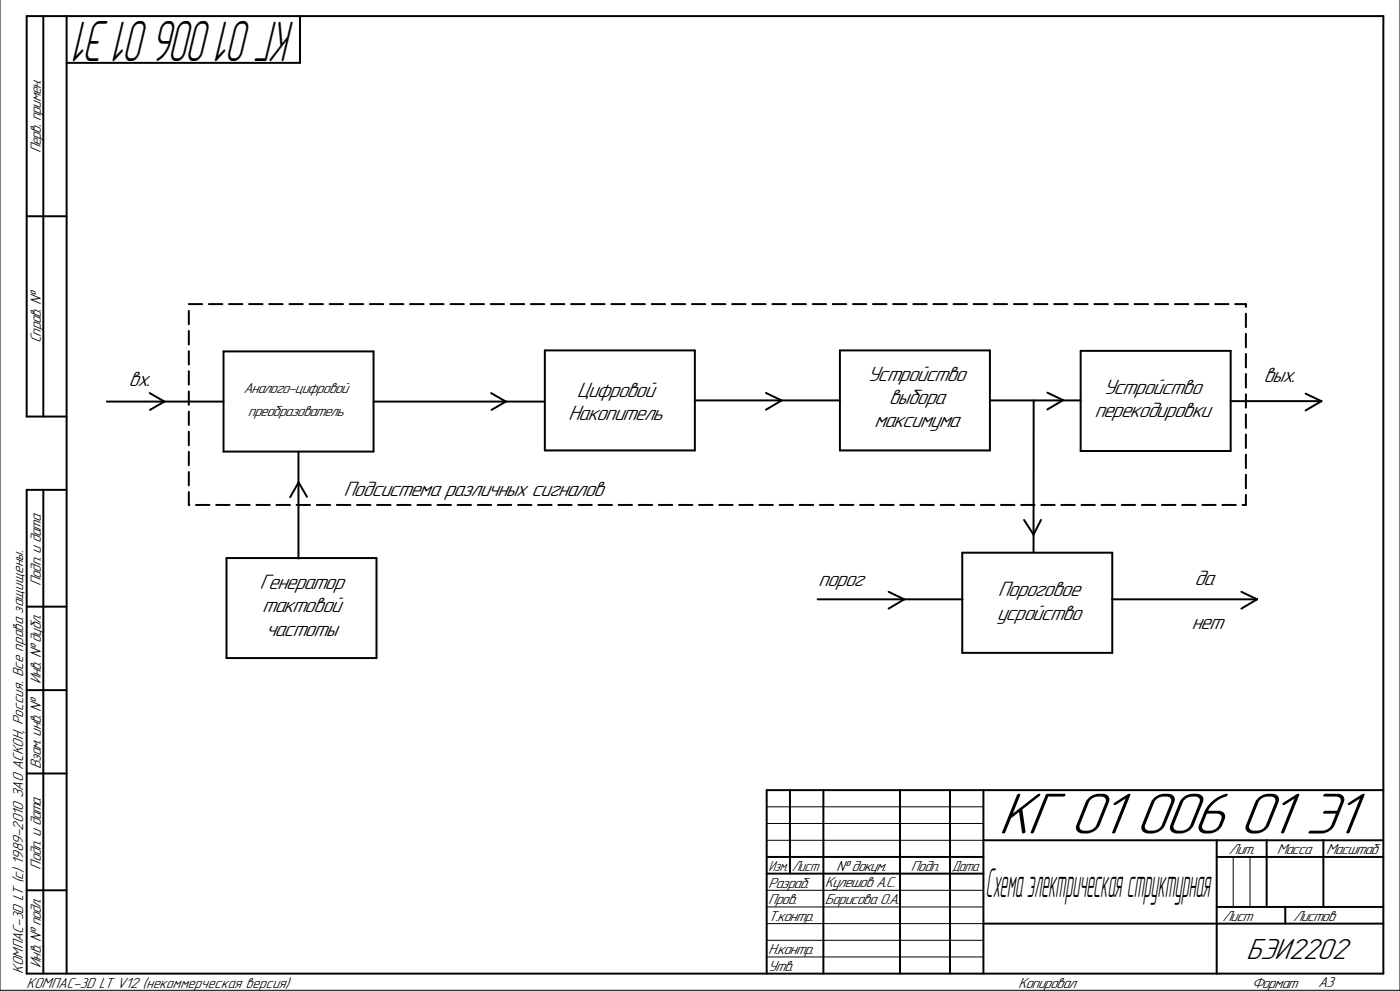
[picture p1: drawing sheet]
<svg xmlns="http://www.w3.org/2000/svg" width="420mm" height="297mm" viewBox="0 0 420 297" stroke-linecap="round" stroke-linejoin="round" font-family="sans-serif">
<g fill="none" stroke="#000" stroke-width=".59">
<path d="M13 4.8v120M20 4.8v287M90 4.8v14h-70M8 64.8h12M56.6 91.1h4.1M56.6 93.2v4M56.6 99.2v4.1M62.7 91.1h4M68.7 91.1h4M74.7 91.1h4.1M80.8 91.1h4M86.8 91.1h4"/>
<path d="M92.8 91.1h4.1M98.9 91.1h4M104.9 91.1h4.1M111 91.1h4M117 91.1h4M123 91.1h4.1M129.1 91.1h4M135.1 91.1h4M141.1 91.1h4.1M147.2 91.1h4M153.2 91.1h4.1M159.3 91.1h4"/>
<path d="M165.3 91.1h4M171.3 91.1h4.1M177.4 91.1h4M183.4 91.1h4.1M189.4 91.1h4.1M195.5 91.1h4M201.5 91.1h4.1M207.6 91.1h4M213.6 91.1h4M219.6 91.1h4M225.7 91.1h4M231.7 91.1h4.1"/>
<path d="M237.7 91.1h4.1M243.8 91.1h4M249.8 91.1h4.1M255.9 91.1h4M261.9 91.1h4M267.9 91.1h4M274 91.1h4M280 91.1h4.1M286 91.1h4.1M292.1 91.1h4M298.1 91.1h4M304.2 91.1h4"/>
<path d="M310.2 91.1h4M316.2 91.1h4.1M322.3 91.1h4M328.3 91.1h4.1M334.3 91.1h4.1M340.4 91.1h4M346.4 91.1h4M352.5 91.1h4M358.5 91.1h4M364.5 91.1h4.1M370.5 91.1h3.3v.9M373.8 94v4"/>
<path d="M44.9 117.8l4.4 2.6-4.3 2.5M56.6 105.2v4.1M56.6 111.3v4M56.6 117.3v4M67.1 105.3h45v30h-45zM147.3 117.8l4.5 2.6-4.4 2.5M163.4 105h45v30h-45zM229.8 117.8l4.7 2.2-4.7 2.8M252 105h45v30h-45zM314.2 117.7l4.7 2.2-4.7 2.8M324.2 105.2h45v30h-45zM373.8 100v4.1"/>
<path d="M373.8 106.1v4M373.8 112.1v4.1M373.8 118.2v4M391.7 118l4.7 2.2M20 124.8h-12v-120h407v287h-407v-145h12M32 120.4h35.1M56.6 123.4v4M56.6 129.4v4M56.6 135.4v4M89.5 135.3v32.1M112.1 120.4h51.3M208.4 120h43.6"/>
<path d="M297 120h27.2M310.1 120l-.1 45.6M369.1 120.2h27.3M373.8 124.2v4M373.8 130.2v4.1M373.8 136.3v4M396.4 120.2l-4.7 2.8M13 146.8v145M56.6 147.5v3.8h.2M56.6 141.5v4M58.8 151.3h4M64.9 151.3h4"/>
<path d="M70.9 151.3h4M76.9 151.3h4M82.9 151.3h4.1M89 151.3h4M92.1 148.9l-2.5-4.3-2.6 4.4M95 151.3h4.1M101 151.3h4.1M107.1 151.3h4M113.1 151.3h4.1M119.2 151.3h4M125.2 151.3h4M131.2 151.3h4.1"/>
<path d="M137.3 151.3h4M143.3 151.3h4.1M149.4 151.3h4M155.4 151.3h4M161.4 151.3h4.1M167.5 151.3h4M173.5 151.3h4M179.5 151.3h4.1M185.6 151.3h4M191.6 151.3h4.1M197.7 151.3h4M203.7 151.3h4"/>
<path d="M209.7 151.3h4.1M215.8 151.3h4M221.8 151.3h4M227.8 151.3h4.1M233.9 151.3h4M239.9 151.3h4.1M246 151.3h4M252 151.3h4M258 151.3h4.1M264.1 151.3h4M270.1 151.3h4.1M276.1 151.3h4.1"/>
<path d="M282.2 151.3h4M288.2 151.3h4.1M294.3 151.3h4M300.3 151.3h4M306.3 151.3h4M307.2 155.8l2.8 4.4 2.3-4.4M312.4 151.3h4M318.4 151.3h4.1M324.4 151.3h4.1M330.5 151.3h4M336.5 151.3h4M342.6 151.3h4"/>
<path d="M348.6 151.3h4M354.6 151.3h4M360.7 151.3h4M366.7 151.3h4.1M373.8 142.3v4M373.8 148.3v3h-1.1M67.9 167.3h45v29.9h-45zM245.3 179.6h43.5M266.6 177.4l4.7 2.2-4.7 2.8M288.7 165.7h45v30h-45zM333.6 179.6h43.5M372.4 177.4l4.7 2.2"/>
<path d="M377.1 179.6l-4.7 2.8M8 181.8h12M8 206.8h12M8 231.8h12M237 236.8v25M247 236.8v55M270 236.8v55M285 236.8v55M295 236.8v55M415 236.8h-185v55M230 256.8h65M295 251.8h120"/>
<path d="M365 251.8v40M365 256.8h50M380 251.8v20M397 251.8v20M8 266.8h12M230 261.8h65M295 276.8h120M365 271.8h50M385.6 271.8v5"/>
</g>
<path d="M0 -.1v296.9h420v-296.9M230 246.8h65M230 251.8h65M230 241.8h65M370 256.8v15M375 256.8v15M230 266.8h65M230 271.8h65M230 276.8h65M230 281.8h65M230 286.8h65" fill="none" stroke="#000" stroke-width=".3"/>
<text font-size="18.8" x="299.5" y="249.8">КГ 01 006 01 Э1</text>
<text font-size="17.9" x="88.6" y="6.3" transform="rotate(-180 88.6 6.3)">КГ01006 01 Э1</text>
<text font-size="12.6" x="295.7" y="268.7">Схемаэлектрическаяструктурная</text>
<text font-size="9.3" x="373.8" y="287.4">БЭИ2202</text>
<g font-size="6.7">
<text x="38.6" y="115.6">вх.</text>
<text x="173" y="119">Цифровой</text>
<text x="260.3" y="114">Устройство</text>
<text x="331" y="118">Устройство</text>
<text x="379" y="114.6">вых.</text>
<text x="266.6" y="121">выбора</text>
<text x="328.3" y="125.1">перекодировки</text>
<text x="170.5" y="126">Накопитель</text>
<text x="262.3" y="128.1">максимума</text>
<text x="103" y="148.8">Подсистема различных сигналов</text>
<text x="77.9" y="176.6">Генератор</text>
<text x="245.5" y="175.7">порог</text>
<text x="299.3" y="178.7">Пороговое</text>
<text x="358.3" y="175.5">да</text>
<text x="78.6" y="183.6">тактовой</text>
<text x="299" y="185.7">усройство</text>
<text x="79.8" y="190.6">частоты</text>
<text x="357.4" y="188.6">нет</text>
</g>
<g font-size="4.7">
<text x="12.2" y="45.9" transform="rotate(-90 12.2 45.9)">Перв. примен.</text>
<text x="12.2" y="102.8" transform="rotate(-90 12.2 102.8)">Справ. №</text>
<text x="73" y="117.8">Аналого-цифровой</text>
<text x="74.4" y="124.8">преобразователь</text>
<text x="12.2" y="175.6" transform="rotate(-90 12.2 175.6)">Подп. и дата</text>
<text x="12.2" y="205" transform="rotate(-90 12.2 205)">Инв. № дубл.</text>
<text x="12.2" y="230.6" transform="rotate(-90 12.2 230.6)">Взам. инв. №</text>
<text x="368.6" y="256">Лит.</text>
<text x="383" y="256">Масса</text>
<text x="397.9" y="256">Масштаб</text>
<text x="12.2" y="260.6" transform="rotate(-90 12.2 260.6)">Подп. и дата</text>
<text x="237.5" y="261.1">Лист</text>
<text x="250.8" y="261.1">№ докум.</text>
<text x="273.2" y="261.1">Подп.</text>
<text x="285.5" y="261.1">Дата</text>
<text x="230.5" y="266.1">Разраб.</text>
<text x="247.5" y="265.9">Кулешов А.С.</text>
<text x="230.5" y="271.1">Пров.</text>
<text x="247.5" y="270.8">Борисова О.А.</text>
<text x="230.5" y="276.1">Т.контр.</text>
<text x="366.8" y="276.1">Лист</text>
<text x="387.9" y="276.1">Листов</text>
<text x="230.5" y="286">Н.контр.</text>
<text x="7" y="291.8" transform="rotate(-90 7 291.8)">КОМПАС-3D LT (с) 1989-2010 ЗАО АСКОН, Россия. Все права защищены.</text>
<text x="12.2" y="290" transform="rotate(-90 12.2 290)">Инв. № подл.</text>
<text x="230.5" y="291">Утв.</text>
<text x="8" y="296">КОМПАС-3D LT V12 (некоммерческая версия)</text>
<text x="305.5" y="296">Копировал</text>
<text x="375.5" y="296">Формат</text>
<text x="395.5" y="295.9">A3</text>
</g>
<text font-size="4.6" x="230.6" y="261.1">Изм.</text>
</svg>
